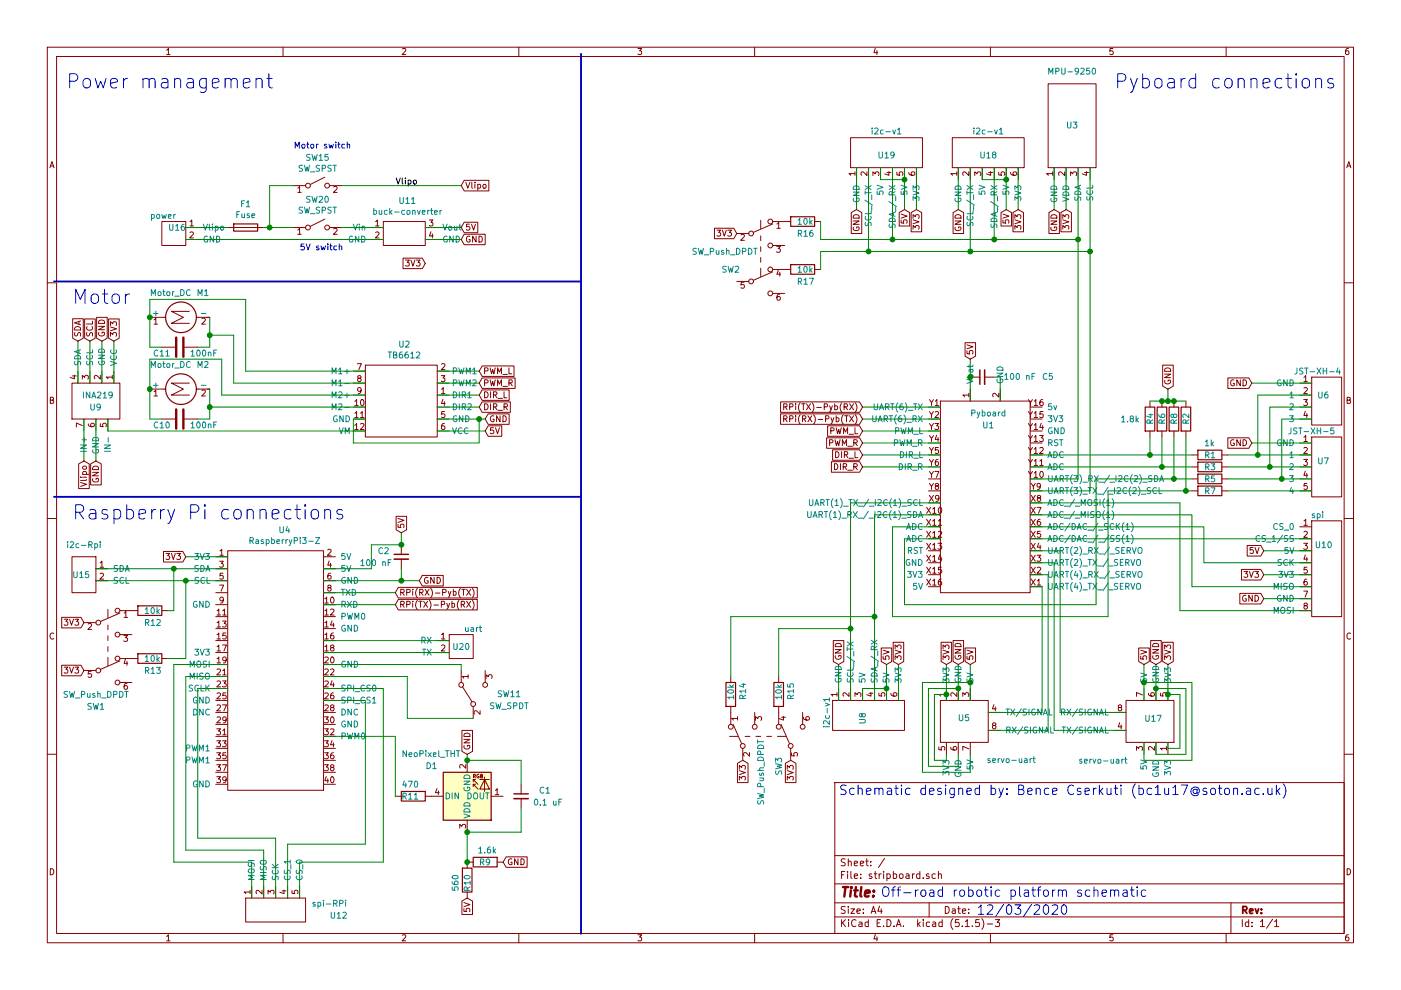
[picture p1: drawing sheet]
EESchema Schematic File Version 4
EELAYER 30 0
EELAYER END
$Descr A4 11693 8268
encoding utf-8
Sheet 1 1
Title ""
Date ""
Rev ""
Comp ""
Comment1 ""
Comment2 ""
Comment3 ""
Comment4 ""
$EndDescr
$Comp
L stripboard:TB6612 U2
U 1 1
P 3300 3350
F 0 "U2" H 3375 3825 50  0000 C CNN
F 1 "TB6612" H 3375 3734 50  0000 C CNN
F 2 "stripboard:TB6612" H 3350 3150 50  0001 C CNN
F 3 "" H 3350 3150 50  0001 C CNN
	1    3300 3350
	1    0    0    -1  
$EndComp
$Comp
L stripboard:MPU-9250 U3
U 1 1
P 9150 1300
F 0 "U3" V 9400 1500 50  0000 C CNN
F 1 "MPU-9250" V 9850 1500 50  0000 C CNN
F 2 "stripboard:MPU-9250" H 9150 1300 50  0001 C CNN
F 3 "" H 9150 1300 50  0001 C CNN
	1    9150 1300
	0    -1   -1   0   
$EndComp
$Comp
L Device:R R5
U 1 1
P 10100 4000
F 0 "R5" V 10100 3950 50  0000 L CNN
F 1 "1k" H 10170 3955 50  0001 L CNN
F 2 "stripboard:R" V 10030 4000 50  0001 C CNN
F 3 "~" H 10100 4000 50  0001 C CNN
	1    10100 4000
	0    1    1    0   
$EndComp
$Comp
L Device:R R7
U 1 1
P 10100 4100
F 0 "R7" V 10100 4050 50  0000 L CNN
F 1 "1k" H 10170 4055 50  0001 L CNN
F 2 "stripboard:R" V 10030 4100 50  0001 C CNN
F 3 "~" H 10100 4100 50  0001 C CNN
	1    10100 4100
	0    1    1    0   
$EndComp
$Comp
L Device:R R4
U 1 1
P 9600 3500
F 0 "R4" V 9600 3450 50  0000 L CNN
F 1 "1.8k" H 9350 3500 50  0000 L CNN
F 2 "stripboard:R" V 9530 3500 50  0001 C CNN
F 3 "~" H 9600 3500 50  0001 C CNN
	1    9600 3500
	1    0    0    -1  
$EndComp
$Comp
L Device:R R6
U 1 1
P 9700 3500
F 0 "R6" V 9700 3450 50  0000 L CNN
F 1 "1.8k" H 9770 3455 50  0001 L CNN
F 2 "stripboard:R" V 9630 3500 50  0001 C CNN
F 3 "~" H 9700 3500 50  0001 C CNN
	1    9700 3500
	1    0    0    -1  
$EndComp
$Comp
L Device:R R8
U 1 1
P 9800 3500
F 0 "R8" V 9800 3450 50  0000 L CNN
F 1 "1.8k" H 9870 3455 50  0001 L CNN
F 2 "stripboard:R" V 9730 3500 50  0001 C CNN
F 3 "~" H 9800 3500 50  0001 C CNN
	1    9800 3500
	1    0    0    -1  
$EndComp
$Comp
L stripboard:JST-XH-4 U6
U 1 1
P 10950 3300
F 0 "U6" H 10800 3300 50  0000 L CNN
F 1 "JST-XH-4" H 10700 3500 50  0000 L CNN
F 2 "stripboard:JST_XH_B4B-XH-A_1x04_P2.50mm_Vertical" H 10950 3300 50  0001 C CNN
F 3 "" H 10950 3300 50  0001 C CNN
	1    10950 3300
	-1   0    0    -1  
$EndComp
$Comp
L stripboard:JST-XH-5 U7
U 1 1
P 10950 3800
F 0 "U7" H 10800 3750 50  0000 L CNN
F 1 "JST-XH-5" H 10750 4000 50  0000 L CNN
F 2 "stripboard:JST_XH_B5B-XH-A_1x05_P2.50mm_Vertical" H 10950 3800 50  0001 C CNN
F 3 "" H 10950 3800 50  0001 C CNN
	1    10950 3800
	-1   0    0    -1  
$EndComp
$Comp
L stripboard:i2c-v1 U8
U 1 1
P 7500 5850
F 0 "U8" H 7650 6150 50  0000 C CNN
F 1 "i2c-v1" H 7600 6450 50  0000 C CNN
F 2 "stripboard:i2c-v1" H 7500 5850 50  0001 C CNN
F 3 "" H 7500 5850 50  0001 C CNN
	1    7500 5850
	0    -1   1    0   
$EndComp
$Comp
L stripboard:spi U10
U 1 1
P 10950 5200
F 0 "U10" H 11050 5850 50  0000 C CNN
F 1 "spi" H 11000 6100 50  0000 C CNN
F 2 "stripboard:spi" H 10950 5200 50  0001 C CNN
F 3 "" H 10950 5200 50  0001 C CNN
	1    10950 5200
	1    0    0    -1  
$EndComp
$Comp
L stripboard-rescue:RaspberryPi3-Z-stripboard U4
U 1 1
P 1900 6650
F 0 "U4" H 2375 8875 50  0000 C CNN
F 1 "RaspberryPi3-Z" H 2375 8784 50  0000 C CNN
F 2 "stripboard:Raspberry Pi 3 Model B" H 1900 6650 50  0001 C CNN
F 3 "" H 1900 6650 50  0001 C CNN
	1    1900 6650
	1    0    0    -1  
$EndComp
$Comp
L LED:NeoPixel_THT D1
U 1 1
P 3900 6650
F 0 "D1" H 3550 6400 50  0000 L CNN
F 1 "NeoPixel_THT" H 3350 6300 50  0000 L CNN
F 2 "stripboard:Neopixel" H 3950 6350 50  0001 L TNN
F 3 "https://www.adafruit.com/product/1938" H 4000 6275 50  0001 L TNN
	1    3900 6650
	1    0    0    1   
$EndComp
Wire Wire Line
	7450 4400 7450 5150
Wire Wire Line
	7450 5150 9250 5150
Wire Wire Line
	7550 4500 7550 5050
Wire Wire Line
	7550 5050 9150 5050
$Comp
L stripboard:servo-uart U17
U 1 1
P 9300 6200
F 0 "U17" V 9100 6450 50  0000 L CNN
F 1 "servo-uart" V 9450 5900 50  0000 L CNN
F 2 "stripboard:servo-uart" H 9300 6200 50  0001 C CNN
F 3 "" H 9300 6200 50  0001 C CNN
	1    9300 6200
	0    1    1    0   
$EndComp
$Comp
L stripboard:uart U20
U 1 1
P 3750 5550
F 0 "U20" H 3650 5700 50  0000 C CNN
F 1 "uart" H 3550 5850 50  0000 C CNN
F 2 "stripboard:uart" H 3750 5550 50  0001 C CNN
F 3 "" H 3750 5550 50  0001 C CNN
	1    3750 5550
	-1   0    0    -1  
$EndComp
Wire Wire Line
	2700 5350 3750 5350
Wire Wire Line
	2700 5450 3750 5450
Wire Wire Line
	2700 5650 3400 5650
Wire Wire Line
	2700 5750 3200 5750
Wire Wire Line
	3200 5750 3200 7200
Wire Wire Line
	2700 5850 3050 5850
Wire Wire Line
	3050 5850 3050 7050
Wire Wire Line
	1900 5550 1450 5550
Wire Wire Line
	1450 5550 1450 7200
Wire Wire Line
	1900 5650 1550 5650
Wire Wire Line
	1550 5650 1550 7100
Wire Wire Line
	1900 5750 1650 5750
Wire Wire Line
	2700 5050 3300 5050
Text GLabel 1550 4650 0    50   Input ~ 0
3V3
Wire Wire Line
	1900 4650 1550 4650
Text GLabel 3300 5050 2    50   Input ~ 0
RPi(TX)-Pyb(RX)
Wire Wire Line
	2700 4950 3300 4950
Text GLabel 3300 4950 2    50   Input ~ 0
RPi(RX)-Pyb(TX)
Text GLabel 7200 3400 0    50   Input ~ 0
RPi(TX)-Pyb(RX)
Text GLabel 7200 3500 0    50   Input ~ 0
RPi(RX)-Pyb(TX)
Text GLabel 4050 3500 2    50   Input ~ 0
GND
Text GLabel 4050 3600 2    50   Input ~ 0
5V
$Comp
L Motor:Motor_DC M1
U 1 1
P 1450 2650
F 0 "M1" V 1650 2350 50  0000 L CNN
F 1 "Motor_DC" V 1650 2500 50  0000 L CNN
F 2 "stripboard:screw-terminal" H 1450 2560 50  0001 C CNN
F 3 "~" H 1450 2560 50  0001 C CNN
	1    1450 2650
	0    -1   -1   0   
$EndComp
Wire Wire Line
	1250 2500 1250 2650
Wire Wire Line
	1250 3000 1250 3250
Text GLabel 7000 5550 1    50   Input ~ 0
GND
Text GLabel 7400 5550 1    50   Input ~ 0
5V
Text GLabel 7500 5550 1    50   Input ~ 0
3V3
Wire Wire Line
	7000 5850 7000 5550
Wire Wire Line
	7500 5850 7500 5550
Text GLabel 8100 5550 1    50   Input ~ 0
5V
Text GLabel 8000 5550 1    50   Input ~ 0
GND
Text GLabel 7900 5550 1    50   Input ~ 0
3V3
Wire Wire Line
	3050 3500 2950 3500
Wire Wire Line
	2950 3500 2950 3700
Wire Wire Line
	7800 6350 7900 6350
Wire Wire Line
	7750 6400 8000 6400
Wire Wire Line
	7700 6450 8100 6450
Wire Wire Line
	7900 6350 7900 6300
Wire Wire Line
	8000 6400 8000 6300
Wire Wire Line
	8100 6450 8100 6300
Wire Wire Line
	9750 5800 9850 5800
Wire Wire Line
	9850 5800 9850 6250
Wire Wire Line
	9850 6250 9750 6250
Wire Wire Line
	9650 5750 9900 5750
Wire Wire Line
	9900 5750 9900 6300
Wire Wire Line
	9900 6300 9650 6300
Wire Wire Line
	9550 5700 9950 5700
Wire Wire Line
	9950 5700 9950 6350
Wire Wire Line
	9950 6350 9550 6350
Text GLabel 9750 5550 1    50   Input ~ 0
3V3
Text GLabel 9650 5550 1    50   Input ~ 0
GND
Text GLabel 9550 5550 1    50   Input ~ 0
5V
Wire Wire Line
	9550 6200 9550 6350
Wire Wire Line
	9650 6200 9650 6300
Wire Wire Line
	9750 6200 9750 6250
$Comp
L stripboard:servo-uart U5
U 1 1
P 8350 5850
F 0 "U5" V 8200 6100 50  0000 L CNN
F 1 "servo-uart" V 7850 5550 50  0000 L CNN
F 2 "stripboard:servo-uart" H 8350 5850 50  0001 C CNN
F 3 "" H 8350 5850 50  0001 C CNN
	1    8350 5850
	0    -1   -1   0   
$EndComp
Wire Wire Line
	9550 5550 9550 5700
Connection ~ 9550 5700
Wire Wire Line
	9550 5700 9550 5850
Wire Wire Line
	9650 5550 9650 5750
Connection ~ 9650 5750
Wire Wire Line
	9650 5750 9650 5850
Wire Wire Line
	9750 5550 9750 5800
Connection ~ 9750 5800
Wire Wire Line
	9750 5800 9750 5850
Wire Wire Line
	8000 5850 8000 5750
Wire Wire Line
	7900 5850 7900 5800
Wire Wire Line
	8100 5550 8100 5700
Wire Wire Line
	7800 6350 7800 5800
Wire Wire Line
	7800 5800 7900 5800
Connection ~ 7900 5800
Wire Wire Line
	7900 5800 7900 5550
Wire Wire Line
	7750 5750 8000 5750
Wire Wire Line
	7750 5750 7750 6400
Connection ~ 8000 5750
Wire Wire Line
	8000 5750 8000 5550
Wire Wire Line
	7700 5700 8100 5700
Wire Wire Line
	7700 5700 7700 6450
Connection ~ 8100 5700
Wire Wire Line
	8100 5700 8100 5850
Wire Wire Line
	8600 4900 8700 4900
Wire Wire Line
	8700 4900 8700 5950
Wire Wire Line
	8700 5950 8250 5950
Wire Wire Line
	8600 4800 8750 4800
Wire Wire Line
	8750 4800 8750 6100
Wire Wire Line
	8750 6100 8250 6100
Wire Wire Line
	8600 4700 8800 4700
Wire Wire Line
	8800 4700 8800 6100
Wire Wire Line
	8800 6100 9400 6100
Wire Wire Line
	8600 4600 8850 4600
Wire Wire Line
	8850 5950 9400 5950
$Comp
L stripboard:i2c-v1 U19
U 1 1
P 7650 1400
F 0 "U19" V 7750 1650 50  0000 C CNN
F 1 "i2c-v1" V 7950 1650 50  0000 C CNN
F 2 "stripboard:i2c-v1" H 7650 1400 50  0001 C CNN
F 3 "" H 7650 1400 50  0001 C CNN
	1    7650 1400
	0    -1   -1   0   
$EndComp
$Comp
L stripboard:i2c-v1 U18
U 1 1
P 8500 1400
F 0 "U18" V 8600 1650 50  0000 C CNN
F 1 "i2c-v1" V 8800 1650 50  0000 C CNN
F 2 "stripboard:i2c-v1" H 8500 1400 50  0001 C CNN
F 3 "" H 8500 1400 50  0001 C CNN
	1    8500 1400
	0    -1   -1   0   
$EndComp
Wire Wire Line
	8600 4100 9100 4100
Wire Wire Line
	9000 2000 8300 2000
Connection ~ 9000 2000
Connection ~ 8300 2000
Wire Wire Line
	8300 2000 7450 2000
Wire Wire Line
	9100 2100 8100 2100
Connection ~ 9100 2100
Connection ~ 8100 2100
Wire Wire Line
	8100 2100 7250 2100
Text GLabel 8500 1750 3    50   Input ~ 0
3V3
Text GLabel 8000 1750 3    50   Input ~ 0
GND
Text GLabel 7150 1750 3    50   Input ~ 0
GND
Text GLabel 7650 1750 3    50   Input ~ 0
3V3
Text GLabel 7550 1750 3    50   Input ~ 0
5V
Text GLabel 8400 1750 3    50   Input ~ 0
5V
Wire Wire Line
	9100 1400 9100 2100
Wire Wire Line
	9000 1400 9000 2000
Wire Wire Line
	8300 1400 8300 2000
Wire Wire Line
	8100 1400 8100 2100
Wire Wire Line
	8000 1400 8000 1750
Wire Wire Line
	8500 1400 8500 1750
Wire Wire Line
	8400 1400 8400 1500
Wire Wire Line
	7650 1400 7650 1750
Wire Wire Line
	7550 1400 7550 1500
Wire Wire Line
	7250 1400 7250 2100
Wire Wire Line
	7150 1400 7150 1750
Wire Wire Line
	7450 1400 7450 2000
Wire Wire Line
	7350 1400 7350 1500
Wire Wire Line
	7350 1500 7550 1500
Connection ~ 7550 1500
Wire Wire Line
	7550 1500 7550 1750
Wire Wire Line
	8200 1400 8200 1500
Wire Wire Line
	8200 1500 8400 1500
Connection ~ 8400 1500
Wire Wire Line
	8400 1500 8400 1750
Text GLabel 8900 1750 3    50   Input ~ 0
3V3
Text GLabel 8800 1750 3    50   Input ~ 0
GND
Wire Wire Line
	8800 1400 8800 1750
Wire Wire Line
	8900 1400 8900 1750
Text GLabel 10450 3200 0    50   Input ~ 0
GND
Wire Wire Line
	10950 3200 10450 3200
Wire Wire Line
	8600 4400 10050 4400
Wire Wire Line
	10050 4400 10050 4700
Wire Wire Line
	10050 4700 10950 4700
Wire Wire Line
	8600 4300 9950 4300
Wire Wire Line
	9950 4300 9950 4900
Wire Wire Line
	9950 4900 10950 4900
Wire Wire Line
	8600 4200 9850 4200
Wire Wire Line
	9850 5100 10950 5100
Text GLabel 10550 4800 0    50   Input ~ 0
3V3
Text GLabel 10550 5000 0    50   Input ~ 0
GND
Text GLabel 10550 4600 0    50   Input ~ 0
5V
Wire Wire Line
	10950 4600 10550 4600
Wire Wire Line
	10950 4800 10550 4800
Wire Wire Line
	10950 5000 10550 5000
Text GLabel 10450 3700 0    50   Input ~ 0
GND
Wire Wire Line
	9250 4100 9900 4100
Wire Wire Line
	10700 4000 10700 3500
Wire Wire Line
	10700 3500 10950 3500
Connection ~ 10700 4000
Wire Wire Line
	10700 4000 10950 4000
Wire Wire Line
	10600 3900 10600 3400
Wire Wire Line
	10600 3400 10950 3400
Connection ~ 10600 3900
Wire Wire Line
	10600 3900 10950 3900
Wire Wire Line
	10500 3300 10950 3300
Wire Wire Line
	10950 3700 10450 3700
Wire Wire Line
	10950 3800 10500 3800
Wire Wire Line
	10500 3800 10500 3300
Connection ~ 10500 3800
Wire Wire Line
	8600 3900 9700 3900
$Comp
L Device:R R3
U 1 1
P 10100 3900
F 0 "R3" V 10100 3850 50  0000 L CNN
F 1 "1k" H 10170 3855 50  0001 L CNN
F 2 "stripboard:R" V 10030 3900 50  0001 C CNN
F 3 "~" H 10100 3900 50  0001 C CNN
	1    10100 3900
	0    1    1    0   
$EndComp
Wire Wire Line
	8600 3800 9600 3800
Wire Wire Line
	10500 3800 10250 3800
$Comp
L Device:R R2
U 1 1
P 9900 3500
F 0 "R2" V 9900 3450 50  0000 L CNN
F 1 "1.8k" H 9970 3455 50  0001 L CNN
F 2 "stripboard:R" V 9830 3500 50  0001 C CNN
F 3 "~" H 9900 3500 50  0001 C CNN
	1    9900 3500
	1    0    0    -1  
$EndComp
$Comp
L Device:R R1
U 1 1
P 10100 3800
F 0 "R1" V 10100 3750 50  0000 L CNN
F 1 "1k" V 10000 3750 50  0000 L CNN
F 2 "stripboard:R" V 10030 3800 50  0001 C CNN
F 3 "~" H 10100 3800 50  0001 C CNN
	1    10100 3800
	0    1    1    0   
$EndComp
Wire Wire Line
	10250 3900 10600 3900
Wire Wire Line
	10250 4000 10700 4000
Wire Wire Line
	10250 4100 10950 4100
Text GLabel 9750 3250 1    50   Input ~ 0
GND
Wire Wire Line
	9900 3350 9800 3350
Connection ~ 9700 3350
Wire Wire Line
	9700 3350 9600 3350
Connection ~ 9800 3350
Wire Wire Line
	9800 3350 9750 3350
Wire Wire Line
	9750 3350 9750 3250
Connection ~ 9750 3350
Wire Wire Line
	9750 3350 9700 3350
Wire Wire Line
	9600 3650 9600 3800
Connection ~ 9600 3800
Wire Wire Line
	9600 3800 9950 3800
Wire Wire Line
	9700 3650 9700 3900
Connection ~ 9700 3900
Wire Wire Line
	9700 3900 9950 3900
Wire Wire Line
	9800 3650 9800 4000
Connection ~ 9800 4000
Wire Wire Line
	9900 3650 9900 4100
Connection ~ 9900 4100
Wire Wire Line
	9900 4100 9950 4100
$Comp
L Device:R R11
U 1 1
P 3450 6650
F 0 "R11" V 3450 6600 50  0000 L CNN
F 1 "470" V 3350 6600 50  0000 L CNN
F 2 "stripboard:R" V 3380 6650 50  0001 C CNN
F 3 "~" H 3450 6650 50  0001 C CNN
	1    3450 6650
	0    -1   1    0   
$EndComp
Wire Wire Line
	7100 4200 7100 5250
Wire Wire Line
	7400 5550 7400 5750
Wire Wire Line
	7200 5850 7200 5750
Wire Wire Line
	7200 5750 7400 5750
Connection ~ 7400 5750
Wire Wire Line
	7400 5750 7400 5850
$Comp
L Device:R R9
U 1 1
P 4050 7200
F 0 "R9" V 4050 7150 50  0000 L CNN
F 1 "1.6k" V 3950 7100 50  0000 L CNN
F 2 "stripboard:R" V 3980 7200 50  0001 C CNN
F 3 "~" H 4050 7200 50  0001 C CNN
	1    4050 7200
	0    -1   1    0   
$EndComp
$Comp
L Device:R R10
U 1 1
P 3900 7350
F 0 "R10" V 3900 7300 50  0000 L CNN
F 1 "560" V 3800 7300 50  0000 L CNN
F 2 "stripboard:R" V 3830 7350 50  0001 C CNN
F 3 "~" H 3900 7350 50  0001 C CNN
	1    3900 7350
	1    0    0    1   
$EndComp
Text GLabel 3900 6300 1    50   Input ~ 0
GND
Text GLabel 3900 7500 3    50   Input ~ 0
5V
Text GLabel 4200 7200 2    50   Input ~ 0
GND
Connection ~ 3900 7200
$Comp
L Device:C_Small C1
U 1 1
P 4350 6650
F 0 "C1" H 4100 6700 50  0000 L CNN
F 1 "0.1 uF" H 4000 6600 50  0000 L CNN
F 2 "stripboard:capacitor" H 4350 6650 50  0001 C CNN
F 3 "~" H 4350 6650 50  0001 C CNN
	1    4350 6650
	-1   0    0    -1  
$EndComp
Wire Wire Line
	3900 6950 3900 7200
Wire Wire Line
	4350 6750 4350 6950
Wire Wire Line
	4350 6950 3900 6950
Connection ~ 3900 6950
Wire Wire Line
	4350 6550 4350 6350
Wire Wire Line
	4350 6350 3900 6350
Wire Wire Line
	3900 6300 3900 6350
Connection ~ 3900 6350
Text GLabel 8100 3000 1    50   Input ~ 0
5V
$Comp
L stripboard:INA219 U9
U 1 1
P 400 3200
F 0 "U9" V 600 3650 50  0000 R CNN
F 1 "INA219" V 500 3750 50  0000 R CNN
F 2 "stripboard:INA219" H 400 3200 50  0001 C CNN
F 3 "" H 400 3200 50  0001 C CNN
	1    400  3200
	0    1    1    0   
$EndComp
Wire Wire Line
	700  3850 700  3500
Text GLabel 700  3850 3    50   Input ~ 0
Vlipo
Wire Wire Line
	900  3500 900  3600
Text GLabel 800  3850 3    50   Input ~ 0
GND
Wire Wire Line
	800  3500 800  3850
Text GLabel 850  2850 1    50   Input ~ 0
GND
Text GLabel 950  2850 1    50   Input ~ 0
3V3
Wire Wire Line
	850  3200 850  2850
Wire Wire Line
	950  3200 950  2850
$Comp
L Device:C_Small C5
U 1 1
P 8200 3150
F 0 "C5" V 8200 2550 50  0000 L CNN
F 1 "100 nF" V 8200 2700 50  0000 L CNN
F 2 "stripboard:capacitor" H 8200 3150 50  0001 C CNN
F 3 "~" H 8200 3150 50  0001 C CNN
	1    8200 3150
	0    -1   -1   0   
$EndComp
Wire Wire Line
	8100 3000 8100 3150
Connection ~ 8100 3150
Wire Wire Line
	8100 3150 8100 3350
Wire Wire Line
	8350 3350 8350 3150
Wire Wire Line
	8350 3150 8300 3150
$Comp
L Device:C_Small C2
U 1 1
P 3350 4650
F 0 "C2" H 3150 4700 50  0000 L CNN
F 1 "100 nF" H 3000 4600 50  0000 L CNN
F 2 "stripboard:capacitor" H 3350 4650 50  0001 C CNN
F 3 "~" H 3350 4650 50  0001 C CNN
	1    3350 4650
	1    0    0    -1  
$EndComp
Text GLabel 3350 4450 1    50   Input ~ 0
5V
Text GLabel 3500 4850 2    50   Input ~ 0
GND
Wire Wire Line
	2700 4750 3100 4750
Wire Wire Line
	3100 4750 3100 4550
Wire Wire Line
	3100 4550 3350 4550
Connection ~ 3350 4550
Wire Wire Line
	2700 4850 3350 4850
Wire Wire Line
	3350 4750 3350 4850
Connection ~ 3350 4850
Wire Wire Line
	3350 4850 3500 4850
Wire Wire Line
	3350 4450 3350 4550
$Comp
L Switch:SW_SPDT SW11
U 1 1
P 3950 5800
F 0 "SW11" V 3950 5500 50  0000 C CNN
F 1 "SW_SPDT" V 3850 5500 50  0000 C CNN
F 2 "" H 3950 5800 50  0001 C CNN
F 3 "~" H 3950 5800 50  0001 C CNN
	1    3950 5800
	0    -1   -1   0   
$EndComp
$Comp
L Device:R R17
U 1 1
P 6700 2250
F 0 "R17" V 6800 2200 50  0000 L CNN
F 1 "10k" V 6700 2200 50  0000 L CNN
F 2 "stripboard:R" V 6630 2250 50  0001 C CNN
F 3 "~" H 6700 2250 50  0001 C CNN
	1    6700 2250
	0    1    1    0   
$EndComp
Text GLabel 3550 2200 0    50   Input ~ 0
3V3
Connection ~ 7100 5250
Wire Wire Line
	7100 5250 7100 5850
$Comp
L stripboard:i2c-Rpi U15
U 1 1
P 800 5000
F 0 "U15" H 600 5200 50  0000 L CNN
F 1 "i2c-Rpi" H 550 5450 50  0000 L CNN
F 2 "stripboard:i2c Rpi" H 800 5000 50  0001 C CNN
F 3 "" H 800 5000 50  0001 C CNN
	1    800  5000
	1    0    0    -1  
$EndComp
$Comp
L stripboard:spi-RPi U12
U 1 1
P 2500 7500
F 0 "U12" V 2350 7250 50  0000 R CNN
F 1 "spi-RPi" V 2450 7400 50  0000 R CNN
F 2 "stripboard:spi-RPi" H 2500 7500 50  0001 C CNN
F 3 "" H 2500 7500 50  0001 C CNN
	1    2500 7500
	0    -1   -1   0   
$EndComp
Wire Wire Line
	1650 5750 1650 7000
Wire Wire Line
	1450 7200 2100 7200
Wire Wire Line
	2100 7200 2100 7500
Wire Wire Line
	1550 7100 2200 7100
Wire Wire Line
	2200 7100 2200 7500
Wire Wire Line
	1650 7000 2300 7000
Wire Wire Line
	2300 7000 2300 7500
Wire Wire Line
	3200 7200 2500 7200
Wire Wire Line
	2500 7200 2500 7500
Wire Wire Line
	3050 7050 2400 7050
Wire Wire Line
	2400 7050 2400 7500
Wire Wire Line
	9000 2000 9000 4000
Wire Wire Line
	9100 2100 9100 4100
Wire Wire Line
	7850 4500 7550 4500
Wire Wire Line
	7850 4400 7450 4400
Wire Wire Line
	7300 4300 7850 4300
Wire Wire Line
	7100 4200 7850 4200
Wire Wire Line
	7850 3900 7200 3900
Wire Wire Line
	7200 3800 7850 3800
Wire Wire Line
	7200 3700 7850 3700
Wire Wire Line
	7200 3600 7850 3600
Wire Wire Line
	7850 3500 7200 3500
Wire Wire Line
	7200 3400 7850 3400
Text GLabel 6150 1950 0    50   Input ~ 0
3V3
$Comp
L Device:R R16
U 1 1
P 6700 1850
F 0 "R16" V 6800 1800 50  0000 L CNN
F 1 "10k" V 6700 1800 50  0000 L CNN
F 2 "stripboard:R" V 6630 1850 50  0001 C CNN
F 3 "~" H 6700 1850 50  0001 C CNN
	1    6700 1850
	0    1    1    0   
$EndComp
$Comp
L Device:R R15
U 1 1
P 6500 5800
F 0 "R15" V 6600 5750 50  0000 L CNN
F 1 "10k" V 6500 5750 50  0000 L CNN
F 2 "stripboard:R" V 6430 5800 50  0001 C CNN
F 3 "~" H 6500 5800 50  0001 C CNN
	1    6500 5800
	1    0    0    -1  
$EndComp
Text GLabel 6600 6350 3    50   Input ~ 0
3V3
$Comp
L Switch:SW_Push_DPDT SW3
U 1 1
P 6400 6150
F 0 "SW3" H 6150 6050 50  0000 C CNN
F 1 "SW_Push_DPDT" H 6100 6200 50  0000 C CNN
F 2 "stripboard:dpdt" H 6400 6350 50  0001 C CNN
F 3 "~" H 6400 6350 50  0001 C CNN
	1    6400 6150
	0    -1   -1   0   
$EndComp
Text GLabel 6200 6350 3    50   Input ~ 0
3V3
$Comp
L Device:R R14
U 1 1
P 6100 5800
F 0 "R14" V 6200 5750 50  0000 L CNN
F 1 "10k" V 6100 5750 50  0000 L CNN
F 2 "stripboard:R" V 6030 5800 50  0001 C CNN
F 3 "~" H 6100 5800 50  0001 C CNN
	1    6100 5800
	1    0    0    -1  
$EndComp
Wire Wire Line
	6500 5250 6500 5650
Wire Wire Line
	6500 5250 7100 5250
Wire Wire Line
	6100 5150 6100 5650
$Comp
L Device:R R13
U 1 1
P 1250 5500
F 0 "R13" V 1350 5450 50  0000 L CNN
F 1 "10k" V 1250 5450 50  0000 L CNN
F 2 "stripboard:R" V 1180 5500 50  0001 C CNN
F 3 "~" H 1250 5500 50  0001 C CNN
	1    1250 5500
	0    1    1    0   
$EndComp
Text GLabel 700  5600 0    50   Input ~ 0
3V3
$Comp
L Switch:SW_Push_DPDT SW1
U 1 1
P 900 5400
F 0 "SW1" H 800 4900 50  0000 C CNN
F 1 "SW_Push_DPDT" H 800 5000 50  0000 C CNN
F 2 "stripboard:dpdt" H 900 5600 50  0001 C CNN
F 3 "~" H 900 5600 50  0001 C CNN
	1    900  5400
	1    0    0    -1  
$EndComp
Text GLabel 700  5200 0    50   Input ~ 0
3V3
$Comp
L Device:R R12
U 1 1
P 1250 5100
F 0 "R12" V 1350 5050 50  0000 L CNN
F 1 "10k" V 1250 5050 50  0000 L CNN
F 2 "stripboard:R" V 1180 5100 50  0001 C CNN
F 3 "~" H 1250 5100 50  0001 C CNN
	1    1250 5100
	0    1    1    0   
$EndComp
Wire Wire Line
	1400 5100 1450 5100
Wire Wire Line
	1450 5100 1450 4750
Wire Wire Line
	1400 5500 1550 5500
Wire Wire Line
	3850 5600 3850 5550
Wire Wire Line
	2700 5550 3850 5550
Wire Wire Line
	3400 6000 3950 6000
Wire Wire Line
	3400 5650 3400 6000
Wire Wire Line
	7300 5150 7300 5850
Wire Wire Line
	7300 4300 7300 5150
Connection ~ 7300 5150
Wire Wire Line
	6100 5150 7300 5150
Wire Wire Line
	2700 6150 3300 6150
Wire Wire Line
	3300 6150 3300 6650
Wire Wire Line
	1900 1900 1550 1900
Wire Wire Line
	2250 1900 2450 1900
Connection ~ 2250 1900
Wire Wire Line
	2250 1550 2250 1900
Wire Wire Line
	2200 1900 2250 1900
$Comp
L Device:Fuse F1
U 1 1
P 2050 1900
F 0 "F1" V 1853 1900 50  0000 C CNN
F 1 "Fuse" V 1944 1900 50  0000 C CNN
F 2 "stripboard:fuse" V 1980 1900 50  0001 C CNN
F 3 "~" H 2050 1900 50  0001 C CNN
	1    2050 1900
	0    1    1    0   
$EndComp
Text Notes 2500 2100 0    50   ~ 0
5V switch
Text Notes 2450 1250 0    50   ~ 0
Motor switch
Text GLabel 3850 2000 2    50   Input ~ 0
GND
Text GLabel 3850 1900 2    50   Input ~ 0
5V
Text GLabel 3850 1550 2    50   Input ~ 0
Vlipo
Text Label 3300 1550 0    50   ~ 0
Vlipo
Wire Wire Line
	3550 2000 3850 2000
Wire Wire Line
	3550 1900 3850 1900
Wire Wire Line
	2850 1550 3850 1550
Wire Wire Line
	2250 1550 2450 1550
Wire Wire Line
	1550 2000 3200 2000
Wire Wire Line
	2850 1900 3200 1900
$Comp
L Switch:SW_SPST SW15
U 1 1
P 2650 1550
F 0 "SW15" H 2650 1785 50  0000 C CNN
F 1 "SW_SPST" H 2650 1694 50  0000 C CNN
F 2 "" H 2650 1550 50  0001 C CNN
F 3 "~" H 2650 1550 50  0001 C CNN
	1    2650 1550
	1    0    0    -1  
$EndComp
$Comp
L Switch:SW_SPST SW20
U 1 1
P 2650 1900
F 0 "SW20" H 2650 2135 50  0000 C CNN
F 1 "SW_SPST" H 2650 2044 50  0000 C CNN
F 2 "" H 2650 1900 50  0001 C CNN
F 3 "~" H 2650 1900 50  0001 C CNN
	1    2650 1900
	1    0    0    -1  
$EndComp
$Comp
L stripboard:power U16
U 1 1
P 1550 2050
F 0 "U16" H 1400 2200 50  0000 L CNN
F 1 "power" H 1250 2300 50  0000 L CNN
F 2 "stripboard:screw-terminal" H 1550 2050 50  0001 C CNN
F 3 "" H 1550 2050 50  0001 C CNN
	1    1550 2050
	1    0    0    -1  
$EndComp
$Comp
L stripboard:buck-converter U11
U 1 1
P 3200 2300
F 0 "U11" H 3400 2925 50  0000 C CNN
F 1 "buck-converter" H 3400 2834 50  0000 C CNN
F 2 "stripboard:buck converter" H 3200 2300 50  0001 C CNN
F 3 "" H 3200 2300 50  0001 C CNN
	1    3200 2300
	1    0    0    -1  
$EndComp
Wire Wire Line
	1550 5500 1550 4850
Wire Wire Line
	800  4750 1450 4750
Wire Wire Line
	800  4850 1550 4850
Connection ~ 1450 4750
Wire Wire Line
	1450 4750 1900 4750
Connection ~ 1550 4850
Wire Wire Line
	1550 4850 1900 4850
Wire Notes Line width 16 style solid
	4850 2350 450  2350
Wire Notes Line width 16 style solid
	4850 4150 450  4150
Wire Notes Line width 16 style solid
	4850 450  4850 7800
Text Notes 550  750  0    118  ~ 0
Power management
Text Notes 600  4350 0    118  ~ 0
Raspberry Pi connections
Text Notes 9300 750  0    118  ~ 0
Pyboard connections
Text Notes 7350 7500 0    79   ~ 0
Off-road robotic platform schematic
Text Notes 8150 7650 0    79   ~ 0
12/03/2020
Text Notes 7000 6650 0    79   ~ 0
Schematic designed by: Bence Cserkuti (bc1u17@soton.ac.uk)
$Comp
L Switch:SW_Push_DPDT SW2
U 1 1
P 6350 2150
F 0 "SW2" H 6100 2050 50  0000 C CNN
F 1 "SW_Push_DPDT" H 6050 2200 50  0000 C CNN
F 2 "stripboard:dpdt" H 6350 2350 50  0001 C CNN
F 3 "~" H 6350 2350 50  0001 C CNN
	1    6350 2150
	1    0    0    -1  
$EndComp
Wire Wire Line
	900  3600 3050 3600
Wire Wire Line
	7450 2000 6850 2000
Wire Wire Line
	6850 2000 6850 1850
Connection ~ 7450 2000
Wire Wire Line
	7250 2100 6850 2100
Wire Wire Line
	6850 2100 6850 2250
Connection ~ 7250 2100
Wire Wire Line
	3650 3600 4050 3600
Wire Wire Line
	3650 3500 4000 3500
Wire Wire Line
	4000 3700 4000 3500
Wire Wire Line
	2950 3700 4000 3700
Connection ~ 4000 3500
Wire Wire Line
	4000 3500 4050 3500
Text GLabel 650  2850 1    50   Input ~ 0
SDA
Text GLabel 750  2850 1    50   Input ~ 0
SCL
Text GLabel 4000 3100 2    50   Input ~ 0
PWM_L
Text GLabel 4000 3200 2    50   Input ~ 0
PWM_R
Text GLabel 4000 3300 2    50   Input ~ 0
DIR_L
Text GLabel 4000 3400 2    50   Input ~ 0
DIR_R
Wire Wire Line
	9150 5050 9150 4000
Wire Wire Line
	9150 4000 9800 4000
Wire Wire Line
	9850 4200 9850 5100
Wire Wire Line
	9250 5150 9250 4100
Wire Wire Line
	9800 4000 9950 4000
Wire Wire Line
	8850 4600 8850 5950
Wire Wire Line
	8600 4000 9000 4000
Wire Wire Line
	8600 4500 10950 4500
$Comp
L stripboard:Pyboard U1
U 1 1
P 8550 4700
F 0 "U1" H 8250 5850 50  0000 C CNN
F 1 "Pyboard" H 8250 5950 50  0000 C CNN
F 2 "stripboard:Pyboard" H 8550 4700 50  0001 C CNN
F 3 "" H 8550 4700 50  0001 C CNN
	1    8550 4700
	1    0    0    -1  
$EndComp
Text GLabel 7200 3600 0    50   Input ~ 0
PWM_L
Text GLabel 7200 3700 0    50   Input ~ 0
PWM_R
Text GLabel 7200 3800 0    50   Input ~ 0
DIR_L
Text GLabel 7200 3900 0    50   Input ~ 0
DIR_R
Wire Wire Line
	3650 3400 4000 3400
Wire Wire Line
	3650 3300 4000 3300
Wire Wire Line
	3650 3200 4000 3200
Wire Wire Line
	3650 3100 4000 3100
Wire Wire Line
	750  2850 750  3200
Wire Wire Line
	650  2850 650  3200
Text Notes 600  2550 0    118  ~ 0
Motor
$Comp
L Device:C C10
U 1 1
P 1500 3500
F 0 "C10" V 1550 3350 50  0000 C CNN
F 1 "100nF" V 1550 3700 50  0000 C CNN
F 2 "" H 1538 3350 50  0001 C CNN
F 3 "~" H 1500 3500 50  0001 C CNN
	1    1500 3500
	0    1    1    0   
$EndComp
$Comp
L Device:C C11
U 1 1
P 1500 2900
F 0 "C11" V 1550 2750 50  0000 C CNN
F 1 "100nF" V 1550 3100 50  0000 C CNN
F 2 "" H 1538 2750 50  0001 C CNN
F 3 "~" H 1500 2900 50  0001 C CNN
	1    1500 2900
	0    1    1    0   
$EndComp
$Comp
L Motor:Motor_DC M2
U 1 1
P 1450 3250
F 0 "M2" V 1650 2950 50  0000 L CNN
F 1 "Motor_DC" V 1650 3100 50  0000 L CNN
F 2 "stripboard:screw-terminal" H 1450 3160 50  0001 C CNN
F 3 "~" H 1450 3160 50  0001 C CNN
	1    1450 3250
	0    -1   -1   0   
$EndComp
Wire Wire Line
	1250 3250 1250 3500
Wire Wire Line
	1250 3500 1350 3500
Connection ~ 1250 3250
Wire Wire Line
	1750 3250 1750 3400
Wire Wire Line
	1750 3500 1650 3500
Wire Wire Line
	1250 2650 1250 2900
Wire Wire Line
	1250 2900 1350 2900
Connection ~ 1250 2650
Wire Wire Line
	1650 2900 1750 2900
Wire Wire Line
	1750 2900 1750 2800
Wire Wire Line
	3050 3400 1750 3400
Connection ~ 1750 3400
Wire Wire Line
	1750 3400 1750 3500
Wire Wire Line
	3050 3300 1850 3300
Wire Wire Line
	1850 3300 1850 3000
Wire Wire Line
	1250 3000 1850 3000
Wire Wire Line
	3050 3200 1950 3200
Wire Wire Line
	1950 3200 1950 2800
Wire Wire Line
	1950 2800 1750 2800
Connection ~ 1750 2800
Wire Wire Line
	1750 2800 1750 2650
Wire Wire Line
	3050 3100 2050 3100
Wire Wire Line
	2050 3100 2050 2500
Wire Wire Line
	1250 2500 2050 2500
$EndSCHEMATC
